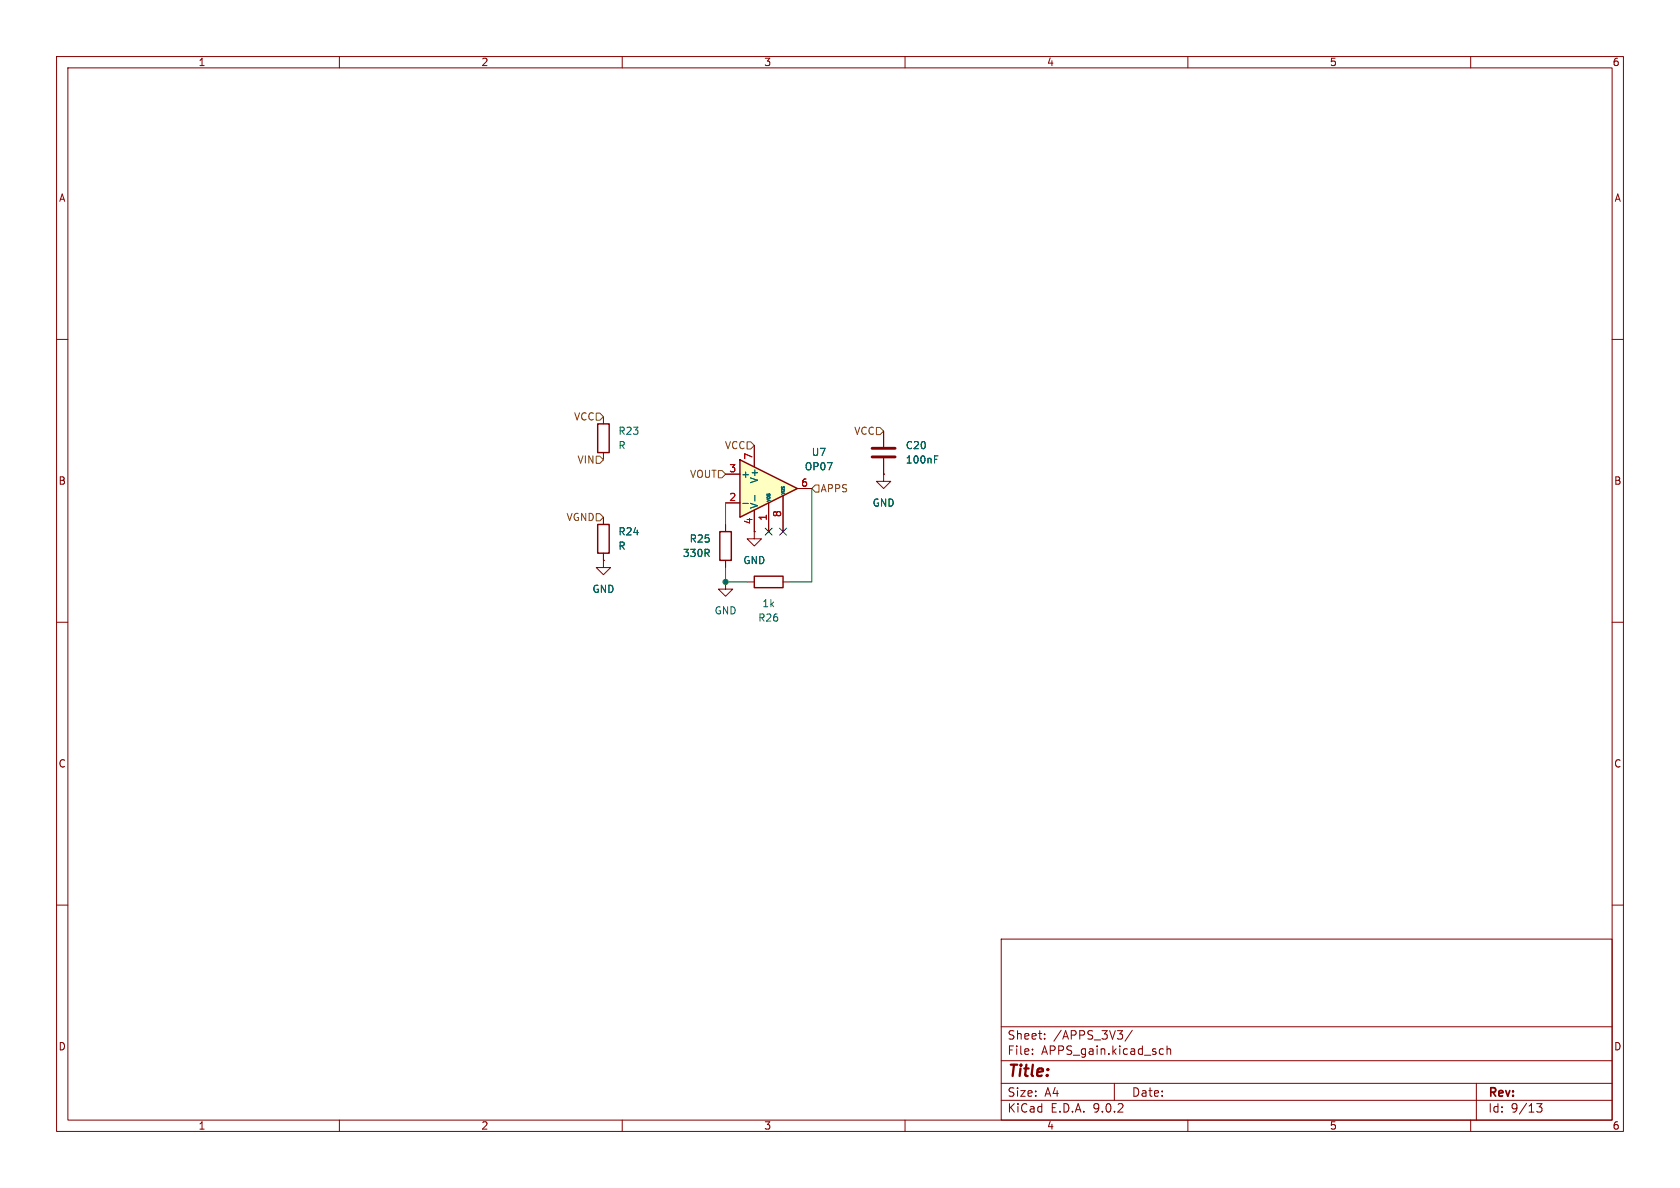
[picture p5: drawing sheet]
<svg xmlns="http://www.w3.org/2000/svg" width="297mm" height="210mm" viewBox="0 0 297 210" stroke-linecap="round" stroke-linejoin="round" font-family="sans-serif">
<g fill="none" stroke="#840000" stroke-width=".18">
<path d="M10 10h277v190h-277zM12 12h273v186h-273zM60 10v2M110 10v2M160 10v2M210 10v2M260 10v2M10 60h2M156.2 76.2v2.8M285 60h2M156.2 83.8v1.3h1.3l-1.3 1.3-1.3-1.3h1.3M156.2 83.8h.1"/>
<path d="M156.2 81v2.8M10 110h2M285 110h2M10 160h2M177 166h108v32h-108zM285 160h2M60 198v2M110 198v2M160 198v2M177 194.5h108M177 191.5h108M177 187.5h108"/>
<path d="M177 181.5h108M182.5 186.3v.1M182.5 185.5v.1M184.7 183.6v.1M184.7 182.8v.1M197 191.5v3M200.2 182.1l-1.3 2M205.1 186.3h.6M205.1 185.5h.6M206.3 185.5l.2-.1 .4 .1 .1 .9M206.3 184.9v1.5M210 198v2"/>
<path d="M260 198v2M261 191.5v6.5M271.7 195.1h.9l-.5 .6 .4 .1v.7l-.2 .1-.6-.1"/>
</g>
<path d="M154.2 79.2h4M154.2 80.8h4" fill="none" stroke="#840000" stroke-width=".51"/>
<path d="M165.2 81.2h.4M165.2 80.6h.6" fill="none" stroke="#006464" stroke-width=".18"/>
<path d="M130.8 81.3l10.2 5.1-10.2 5z" fill="#ffffc2"/>
<path d="M105.7 74.9h2v5.1h-2zM105.7 92.7h2v5.1h-2zM127.3 94h2v5.1h-2zM130.8 81.3l10.2 5.1-10.2 5zM133.3 101.9h5.1v2h-5.1z" fill="none" stroke="#840000" stroke-width=".25"/>
<g fill="none" stroke="#840000" stroke-width=".18">
<path d="M106.7 73.7v1.2M133.3 78.7v3.9M156.2 76.2v2.8M106.7 99.1v1.2h1.2l-1.2 1.3-1.3-1.3h1.3M106.7 99.1h.1M106.7 80v1.3M106.7 91.4v1.3M106.7 97.8v1.3M128.3 83.8h2.5M128.3 88.9h2.5M128.3 92.7v1.3M128.3 99.1v1.2"/>
<path d="M133.3 94v1.3h1.3l-1.3 1.2-1.2-1.2h1.2M133.3 94h.1M133.3 90.2v3.8M135.9 88.9v5.1M138.4 87.6v6.4M141 86.4h2.5M156.2 83.8h.1M156.2 81v2.8M128.3 102.9v1.2h1.2l-1.2 1.3-1.3-1.3h1.3M128.3 102.9h.1M132.1 102.9h1.2M138.4 102.9h1.3"/>
</g>
<path d="M131.3 89h1M133.4 87.6v1M165.2 81.2h.4M165.2 80.6h.6" fill="none" stroke="#006464" stroke-width=".18"/>
<path d="M105.4 73h.6l.7 .7-.7 .6h-.6zM132.1 78.1h.6l.6 .6-.6 .7h-.6zM154.9 75.6h.7l.6 .6-.6 .6h-.7zM105.4 80.6h.6l.7 .7-.7 .6h-.6zM105.4 90.8h.6l.7 .6-.7 .7h-.6zM127 83.2h.6l.7 .6-.7 .7h-.6zM144.1 85.7h.7v1.3h-.7l-.6-.6z" fill="none" stroke="#725600" stroke-width=".18"/>
<path d="M128.3 88.9v3.8M143.5 86.4v16.5h-3.8M128.3 100.3v2.6h3.8" fill="none" stroke="#009600" stroke-width=".18"/>
<path d="M135.3 93.4l1.2 1.2M136.5 93.4l-1.2 1.2M137.8 93.4l1.2 1.2M139 93.4l-1.2 1.2" fill="none" stroke="#000084" stroke-width=".18"/>
<circle cx="128.3" cy="102.9" r=".46" fill="#009600" stroke="#009600" stroke-width=".18"/>
<text font-size="2.8" fill="#840000" x="178" y="190.9">Title:</text>
<g font-size="2.1" fill="#840000">
<text x="178" y="184">Sheet:</text>
<text x="186.2" y="184">/APPS_3V3/</text>
<text x="178" y="186.7">File:</text>
<text x="184.1" y="186.7">APPS_gain.kicad_sch</text>
<text x="178" y="196.9">KiCad</text>
<text x="178" y="194.1">Size:</text>
<text x="184.7" y="194.1">A4</text>
<text x="185.7" y="196.9">E.D.A.</text>
<text x="193.3" y="196.9">9.0.2</text>
<text x="200" y="194.1">Date:</text>
<text x="263" y="194.3">Rev:</text>
<text x="263" y="196.9">Id:</text>
<text x="267.1" y="196.9">9/13</text>
</g>
<g font-size="1.8" fill="#840000">
<text x="35" y="11.9">1</text>
<text x="85" y="11.9">2</text>
<text x="135" y="11.9">3</text>
<text x="185" y="11.9">4</text>
<text x="235" y="11.9">5</text>
<text x="285" y="11.9">6</text>
<text x="10.3" y="35.9">A</text>
<text x="285.3" y="35.9">A</text>
<text x="10.3" y="85.9">B</text>
<text x="285.3" y="85.9">B</text>
<text x="10.3" y="135.9">C</text>
<text x="285.3" y="135.9">C</text>
<text x="10.3" y="185.9">D</text>
<text x="285.3" y="185.9">D</text>
<text x="35" y="199.9">1</text>
<text x="85" y="199.9">2</text>
<text x="135" y="199.9">3</text>
<text x="185" y="199.9">4</text>
<text x="235" y="199.9">5</text>
<text x="285" y="199.9">6</text>
</g>
<g font-size="1.8" fill="#725600">
<text x="101.4" y="74.5">VCC</text>
<text x="150.9" y="77.1">VCC</text>
<text x="102" y="82.1">VIN</text>
<text x="128.1" y="79.6">VCC</text>
<text x="121.9" y="84.7">VOUT</text>
<text x="145" y="87.2">APPS</text>
<text x="100.1" y="92.3">VGND</text>
</g>
<g font-size="1.8" fill="#006464">
<text x="109.2" y="77.1">R23</text>
<text x="109.2" y="79.6">R</text>
<text x="142.2" y="83.3">OP07</text>
<text x="143.4" y="80.8">U7</text>
<text x="160" y="82.1">100nF</text>
<text x="160" y="79.6">C20</text>
<text x="130.9" y="84.7">+</text>
<text x="134.2" y="85.5" transform="rotate(-90 134.2 85.5)">V+</text>
<text x="154.2" y="89.8">GND</text>
<text x="109.2" y="94.8">R24</text>
<text x="134.2" y="90" transform="rotate(-90 134.2 90)">V-</text>
<text x="109.2" y="97.4">R</text>
<text x="120.6" y="98.7">330R</text>
<text x="121.8" y="96.1">R25</text>
<text x="131.3" y="99.9">GND</text>
<text x="104.6" y="105">GND</text>
<text x="134.7" y="107.5">1k</text>
<text x="126.2" y="108.8">GND</text>
<text x="133.9" y="110.1">R26</text>
</g>
<g font-size="1.8" fill="#a90000">
<text x="128.8" y="83.6">3</text>
<text x="133.1" y="81.4" transform="rotate(-90 133.1 81.4)">7</text>
<text x="128.8" y="88.6">2</text>
<text x="141.5" y="86.1">6</text>
<text x="133.1" y="92.8" transform="rotate(-90 133.1 92.8)">4</text>
<text x="135.6" y="92.1" transform="rotate(-90 135.6 92.1)">1</text>
<text x="138.2" y="91.5" transform="rotate(-90 138.2 91.5)">8</text>
</g>
<g font-size=".7" fill="#006464">
<text x="136.4" y="88.8" transform="rotate(-90 136.4 88.8)">VOS</text>
<text x="138.9" y="87.5" transform="rotate(-90 138.9 87.5)">VOS</text>
</g>
</svg>
